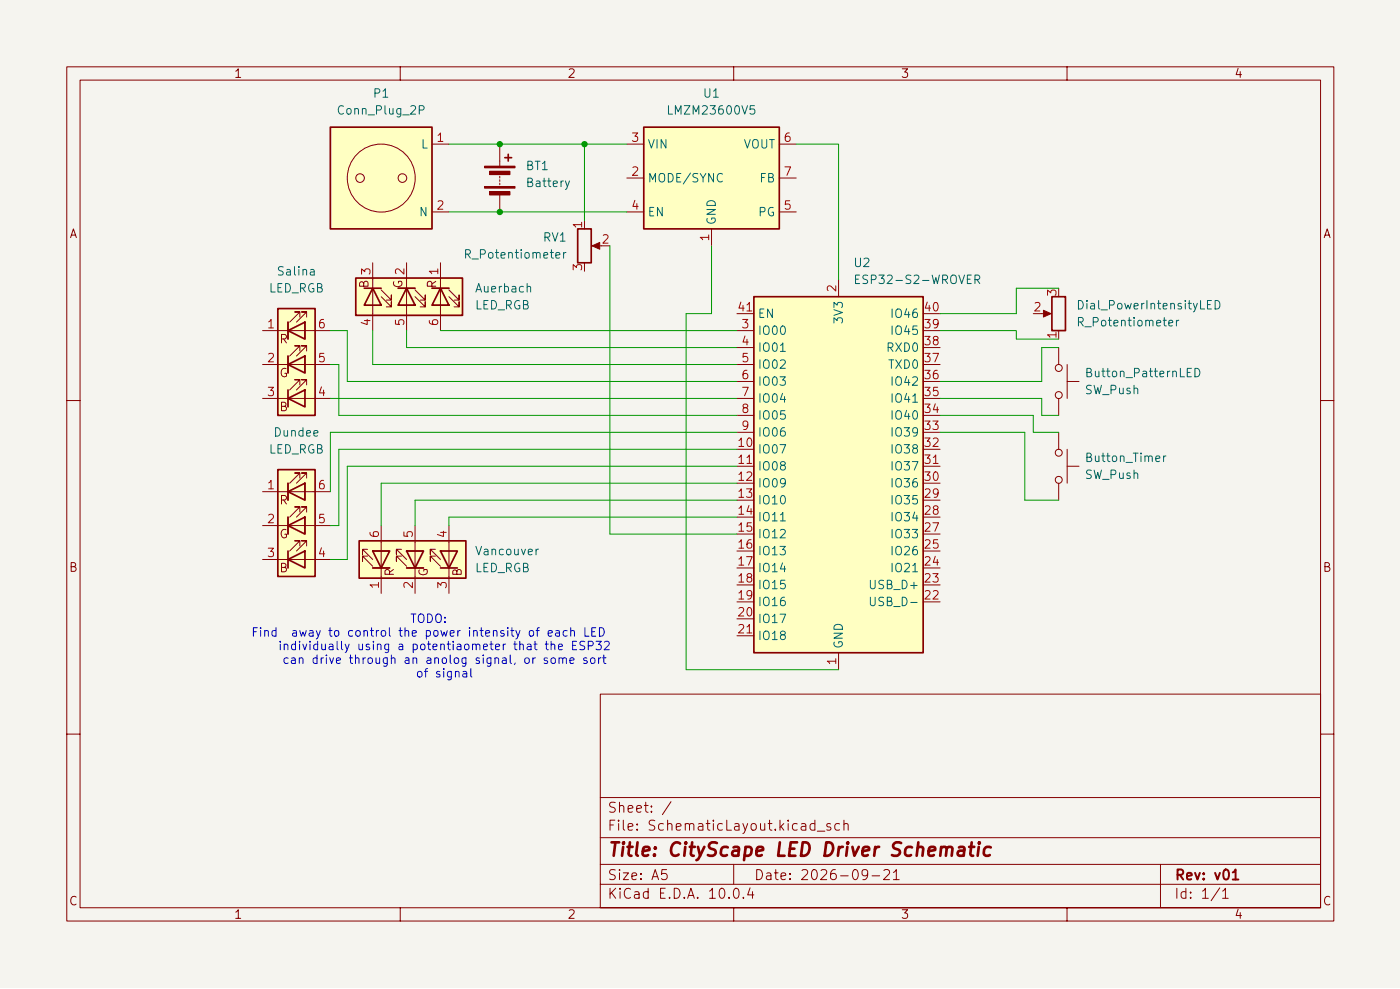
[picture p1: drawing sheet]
(kicad_sch
 (version 20260306)
 (generator "eeschema")
 (generator_version "10.0")
 (paper "A5")
 (title_block
  (title "CityScape LED Driver Schematic")
  (date "2026-09-21")
  (rev "v01"))
 (lib_symbols
  (symbol "Connector:Conn_Plug_2P" (exclude_from_sim no) (in_bom yes) (on_board yes)
   (in_pos_files yes)
   (duplicate_pin_numbers_are_jumpers no)
   (property "Reference" "P" (at -7.112 8.636 0) (show_name no) (do_not_autoplace no) (effects (font (size 1.27 1.27))))
   (property "Value" "Conn_Plug_2P" (at 0.254 -8.89 0) (show_name no) (do_not_autoplace no) (effects (font (size 1.27 1.27))))
   (property "Footprint" "" (at -4.572 -0.254 0) (show_name no) (do_not_autoplace no) (hide yes) (effects (font (size 1.27 1.27))))
   (property "Datasheet" "" (at 0 0 0) (show_name no) (do_not_autoplace no) (hide yes) (effects (font (size 1.27 1.27))))
   (property "Description" "2 Pins non-protected generic plug" (at 0 0 0) (show_name no) (do_not_autoplace no) (hide yes) (effects (font (size 1.27 1.27))))
   (symbol "Conn_Plug_2P_0_1"
    (circle (center 0 0) (radius 5.08) (stroke (width 0) (type default)) (fill (type none))))
   (symbol "Conn_Plug_2P_1_1"
    (rectangle (start -7.62 7.62) (end 7.62 -7.62) (stroke (width 0.254) (type default)) (fill (type background)))
    (circle (center -3.175 0) (radius 0.635) (stroke (width 0) (type default)) (fill (type none)))
    (circle (center 3.175 0) (radius 0.635) (stroke (width 0) (type default)) (fill (type none)))
    (pin power_in line (at 10.16 5.08 180) (length 2.54) (name "L" (effects (font (size 1.27 1.27)))) (number "1" (effects (font (size 1.27 1.27)))))
    (pin power_out line (at 10.16 -5.08 180) (length 2.54) (name "N" (effects (font (size 1.27 1.27)))) (number "2" (effects (font (size 1.27 1.27))))))
   (embedded_fonts no))
  (symbol "Converter_DCDC:LMZM23600V5" (exclude_from_sim no) (in_bom yes) (on_board yes)
   (in_pos_files yes)
   (duplicate_pin_numbers_are_jumpers no)
   (property "Reference" "U" (at -8.89 8.89 0) (show_name no) (do_not_autoplace no) (effects (font (size 1.27 1.27))))
   (property "Value" "LMZM23600V5" (at 6.35 8.89 0) (show_name no) (do_not_autoplace no) (effects (font (size 1.27 1.27))))
   (property "Footprint" "Package_LGA:Texas_SIL0010A_MicroSiP-10-1EP_3.8x3mm_P0.6mm_EP0.7x2.9mm_ThermalVias" (at 0 -21.59 0) (show_name no) (do_not_autoplace no) (hide yes) (effects (font (size 1.27 1.27))))
   (property "Datasheet" "http://www.ti.com/lit/ds/symlink/lmzm23600.pdf" (at 0 -19.05 0) (show_name no) (do_not_autoplace no) (hide yes) (effects (font (size 1.27 1.27))))
   (property "Description" "0.5A 5V Step-Down DC/DC Power Module in 3.8x3mm, MicroSIP-10" (at 0 0 0) (show_name no) (do_not_autoplace no) (hide yes) (effects (font (size 1.27 1.27))))
   (symbol "LMZM23600V5_0_1"
    (rectangle (start -10.16 7.62) (end 10.16 -7.62) (stroke (width 0.254) (type default)) (fill (type background))))
   (symbol "LMZM23600V5_1_1"
    (pin power_in line (at 0 -10.16 90) (length 2.54) (name "GND" (effects (font (size 1.27 1.27)))) (number "1" (effects (font (size 1.27 1.27)))))
    (pin input line (at -12.7 0 0) (length 2.54) (name "MODE/SYNC" (effects (font (size 1.27 1.27)))) (number "2" (effects (font (size 1.27 1.27)))))
    (pin power_in line (at -12.7 5.08 0) (length 2.54) (name "VIN" (effects (font (size 1.27 1.27)))) (number "3" (effects (font (size 1.27 1.27)))))
    (pin input line (at -12.7 -5.08 0) (length 2.54) (name "EN" (effects (font (size 1.27 1.27)))) (number "4" (effects (font (size 1.27 1.27)))))
    (pin open_collector line (at 12.7 -5.08 180) (length 2.54) (name "PG" (effects (font (size 1.27 1.27)))) (number "5" (effects (font (size 1.27 1.27)))))
    (pin power_out line (at 12.7 5.08 180) (length 2.54) (name "VOUT" (effects (font (size 1.27 1.27)))) (number "6" (effects (font (size 1.27 1.27)))))
    (pin input line (at 12.7 0 180) (length 2.54) (name "FB" (effects (font (size 1.27 1.27)))) (number "7" (effects (font (size 1.27 1.27)))))
    (pin no_connect line (at 5.08 -7.62 90) (length 2.54) (hide yes) (name "" (effects (font (size 1.27 1.27)))) (number "8" (effects (font (size 1.27 1.27)))))
    (pin no_connect line (at 2.54 -7.62 90) (length 2.54) (hide yes) (name "" (effects (font (size 1.27 1.27)))) (number "9" (effects (font (size 1.27 1.27)))))
    (pin no_connect line (at -2.54 -7.62 90) (length 2.54) (hide yes) (name "" (effects (font (size 1.27 1.27)))) (number "10" (effects (font (size 1.27 1.27)))))
    (pin passive line (at 0 -10.16 90) (length 2.54) (hide yes) (name "GND" (effects (font (size 1.27 1.27)))) (number "11" (effects (font (size 1.27 1.27))))))
   (embedded_fonts no))
  (symbol "Device:Battery"
   (pin_numbers (hide yes))
   (pin_names
    (offset 0) (hide yes)) (exclude_from_sim no) (in_bom yes) (on_board yes)
   (in_pos_files yes)
   (duplicate_pin_numbers_are_jumpers no)
   (property "Reference" "BT" (at 2.54 2.54 0) (show_name no) (do_not_autoplace no) (effects (font (size 1.27 1.27)) (justify left)))
   (property "Value" "Battery" (at 2.54 0 0) (show_name no) (do_not_autoplace no) (effects (font (size 1.27 1.27)) (justify left)))
   (property "Footprint" "" (at 0 1.524 90) (show_name no) (do_not_autoplace no) (hide yes) (effects (font (size 1.27 1.27))))
   (property "Datasheet" "" (at 0 1.524 90) (show_name no) (do_not_autoplace no) (hide yes) (effects (font (size 1.27 1.27))))
   (property "Description" "Multiple-cell battery" (at 0 0 0) (show_name no) (do_not_autoplace no) (hide yes) (effects (font (size 1.27 1.27))))
   (property "Sim.Device" "V" (at 0 0 0) (show_name no) (do_not_autoplace no) (hide yes) (effects (font (size 1.27 1.27))))
   (property "Sim.Type" "DC" (at 0 0 0) (show_name no) (do_not_autoplace no) (hide yes) (effects (font (size 1.27 1.27))))
   (property "Sim.Pins" "1=+ 2=-" (at 0 0 0) (show_name no) (do_not_autoplace no) (hide yes) (effects (font (size 1.27 1.27))))
   (symbol "Battery_0_1"
    (rectangle (start -2.286 1.778) (end 2.286 1.524) (stroke (width 0) (type default)) (fill (type outline)))
    (rectangle (start -2.286 -1.27) (end 2.286 -1.524) (stroke (width 0) (type default)) (fill (type outline)))
    (rectangle (start -1.524 1.016) (end 1.524 0.508) (stroke (width 0) (type default)) (fill (type outline)))
    (rectangle (start -1.524 -2.032) (end 1.524 -2.54) (stroke (width 0) (type default)) (fill (type outline)))
    (polyline (pts (xy 0 1.778) (xy 0 2.54)) (stroke (width 0) (type default)) (fill (type none)))
    (polyline (pts (xy 0 0) (xy 0 0.254)) (stroke (width 0) (type default)) (fill (type none)))
    (polyline (pts (xy 0 -0.508) (xy 0 -0.254)) (stroke (width 0) (type default)) (fill (type none)))
    (polyline (pts (xy 0 -1.016) (xy 0 -0.762)) (stroke (width 0) (type default)) (fill (type none)))
    (polyline (pts (xy 0.762 3.048) (xy 1.778 3.048)) (stroke (width 0.254) (type default)) (fill (type none)))
    (polyline (pts (xy 1.27 3.556) (xy 1.27 2.54)) (stroke (width 0.254) (type default)) (fill (type none))))
   (symbol "Battery_1_1"
    (pin passive line (at 0 5.08 270) (length 2.54) (name "+" (effects (font (size 1.27 1.27)))) (number "1" (effects (font (size 1.27 1.27)))))
    (pin passive line (at 0 -5.08 90) (length 2.54) (name "-" (effects (font (size 1.27 1.27)))) (number "2" (effects (font (size 1.27 1.27))))))
   (embedded_fonts no))
  (symbol "Device:LED_RGB"
   (pin_names
    (offset 0) (hide yes)) (exclude_from_sim no) (in_bom yes) (on_board yes)
   (in_pos_files yes)
   (duplicate_pin_numbers_are_jumpers no)
   (property "Reference" "D" (at 0 9.398 0) (show_name no) (do_not_autoplace no) (effects (font (size 1.27 1.27))))
   (property "Value" "LED_RGB" (at 0 -8.89 0) (show_name no) (do_not_autoplace no) (effects (font (size 1.27 1.27))))
   (property "Footprint" "" (at 0 -1.27 0) (show_name no) (do_not_autoplace no) (hide yes) (effects (font (size 1.27 1.27))))
   (property "Datasheet" "" (at 0 -1.27 0) (show_name no) (do_not_autoplace no) (hide yes) (effects (font (size 1.27 1.27))))
   (property "Description" "RGB LED, 6 pin package" (at 0 0 0) (show_name no) (do_not_autoplace no) (hide yes) (effects (font (size 1.27 1.27))))
   (symbol "LED_RGB_0_0"
    (text "R" (at -1.905 3.81 0) (effects (font (size 1.27 1.27))))
    (text "G" (at -1.905 -1.27 0) (effects (font (size 1.27 1.27))))
    (text "B" (at -1.905 -6.35 0) (effects (font (size 1.27 1.27)))))
   (symbol "LED_RGB_0_1"
    (polyline (pts (xy -1.27 6.35) (xy -1.27 3.81)) (stroke (width 0.254) (type default)) (fill (type none)))
    (polyline (pts (xy -1.27 6.35) (xy -1.27 3.81) (xy -1.27 3.81)) (stroke (width 0) (type default)) (fill (type none)))
    (polyline (pts (xy -1.27 5.08) (xy -2.54 5.08)) (stroke (width 0) (type default)) (fill (type none)))
    (polyline (pts (xy -1.27 5.08) (xy 1.27 5.08)) (stroke (width 0) (type default)) (fill (type none)))
    (polyline (pts (xy -1.27 1.27) (xy -1.27 -1.27)) (stroke (width 0.254) (type default)) (fill (type none)))
    (polyline (pts (xy -1.27 1.27) (xy -1.27 -1.27) (xy -1.27 -1.27)) (stroke (width 0) (type default)) (fill (type none)))
    (polyline (pts (xy -1.27 0) (xy -2.54 0)) (stroke (width 0) (type default)) (fill (type none)))
    (polyline (pts (xy -1.27 -3.81) (xy -1.27 -6.35)) (stroke (width 0.254) (type default)) (fill (type none)))
    (polyline (pts (xy -1.27 -5.08) (xy -2.54 -5.08)) (stroke (width 0) (type default)) (fill (type none)))
    (polyline (pts (xy -1.27 -5.08) (xy 1.27 -5.08)) (stroke (width 0) (type default)) (fill (type none)))
    (polyline (pts (xy -1.016 6.35) (xy 0.508 7.874) (xy -0.254 7.874) (xy 0.508 7.874) (xy 0.508 7.112)) (stroke (width 0) (type default)) (fill (type none)))
    (polyline (pts (xy -1.016 1.27) (xy 0.508 2.794) (xy -0.254 2.794) (xy 0.508 2.794) (xy 0.508 2.032)) (stroke (width 0) (type default)) (fill (type none)))
    (polyline (pts (xy -1.016 -3.81) (xy 0.508 -2.286) (xy -0.254 -2.286) (xy 0.508 -2.286) (xy 0.508 -3.048)) (stroke (width 0) (type default)) (fill (type none)))
    (polyline (pts (xy 0 6.35) (xy 1.524 7.874) (xy 0.762 7.874) (xy 1.524 7.874) (xy 1.524 7.112)) (stroke (width 0) (type default)) (fill (type none)))
    (polyline (pts (xy 0 1.27) (xy 1.524 2.794) (xy 0.762 2.794) (xy 1.524 2.794) (xy 1.524 2.032)) (stroke (width 0) (type default)) (fill (type none)))
    (polyline (pts (xy 0 -3.81) (xy 1.524 -2.286) (xy 0.762 -2.286) (xy 1.524 -2.286) (xy 1.524 -3.048)) (stroke (width 0) (type default)) (fill (type none)))
    (polyline (pts (xy 1.27 6.35) (xy 1.27 3.81) (xy -1.27 5.08) (xy 1.27 6.35)) (stroke (width 0.254) (type default)) (fill (type none)))
    (rectangle (start 1.27 6.35) (end 1.27 6.35) (stroke (width 0) (type default)) (fill (type none)))
    (polyline (pts (xy 1.27 5.08) (xy 2.54 5.08)) (stroke (width 0) (type default)) (fill (type none)))
    (rectangle (start 1.27 3.81) (end 1.27 6.35) (stroke (width 0) (type default)) (fill (type none)))
    (polyline (pts (xy 1.27 1.27) (xy 1.27 -1.27) (xy -1.27 0) (xy 1.27 1.27)) (stroke (width 0.254) (type default)) (fill (type none)))
    (rectangle (start 1.27 1.27) (end 1.27 1.27) (stroke (width 0) (type default)) (fill (type none)))
    (polyline (pts (xy 1.27 0) (xy -1.27 0)) (stroke (width 0) (type default)) (fill (type none)))
    (polyline (pts (xy 1.27 0) (xy 2.54 0)) (stroke (width 0) (type default)) (fill (type none)))
    (rectangle (start 1.27 -1.27) (end 1.27 1.27) (stroke (width 0) (type default)) (fill (type none)))
    (polyline (pts (xy 1.27 -3.81) (xy 1.27 -6.35) (xy -1.27 -5.08) (xy 1.27 -3.81)) (stroke (width 0.254) (type default)) (fill (type none)))
    (polyline (pts (xy 1.27 -5.08) (xy 2.54 -5.08)) (stroke (width 0) (type default)) (fill (type none)))
    (rectangle (start 2.794 8.382) (end -2.794 -7.62) (stroke (width 0.254) (type default)) (fill (type background))))
   (symbol "LED_RGB_1_1"
    (pin passive line (at -5.08 5.08 0) (length 2.54) (name "RK" (effects (font (size 1.27 1.27)))) (number "1" (effects (font (size 1.27 1.27)))))
    (pin passive line (at -5.08 0 0) (length 2.54) (name "GK" (effects (font (size 1.27 1.27)))) (number "2" (effects (font (size 1.27 1.27)))))
    (pin passive line (at -5.08 -5.08 0) (length 2.54) (name "BK" (effects (font (size 1.27 1.27)))) (number "3" (effects (font (size 1.27 1.27)))))
    (pin passive line (at 5.08 -5.08 180) (length 2.54) (name "BA" (effects (font (size 1.27 1.27)))) (number "4" (effects (font (size 1.27 1.27)))))
    (pin passive line (at 5.08 0 180) (length 2.54) (name "GA" (effects (font (size 1.27 1.27)))) (number "5" (effects (font (size 1.27 1.27)))))
    (pin passive line (at 5.08 5.08 180) (length 2.54) (name "RA" (effects (font (size 1.27 1.27)))) (number "6" (effects (font (size 1.27 1.27))))))
   (embedded_fonts no))
  (symbol "Device:R_Potentiometer"
   (pin_names
    (offset 1.016) (hide yes)) (exclude_from_sim no) (in_bom yes) (on_board yes)
   (in_pos_files yes)
   (duplicate_pin_numbers_are_jumpers no)
   (property "Reference" "RV" (at -4.445 0 90) (show_name no) (do_not_autoplace no) (effects (font (size 1.27 1.27))))
   (property "Value" "R_Potentiometer" (at -2.54 0 90) (show_name no) (do_not_autoplace no) (effects (font (size 1.27 1.27))))
   (property "Footprint" "" (at 0 0 0) (show_name no) (do_not_autoplace no) (hide yes) (effects (font (size 1.27 1.27))))
   (property "Datasheet" "" (at 0 0 0) (show_name no) (do_not_autoplace no) (hide yes) (effects (font (size 1.27 1.27))))
   (property "Description" "Potentiometer" (at 0 0 0) (show_name no) (do_not_autoplace no) (hide yes) (effects (font (size 1.27 1.27))))
   (property "Sim.Device" "R" (at 0 0 0) (show_name no) (do_not_autoplace no) (hide yes) (effects (font (size 1.27 1.27))))
   (property "Sim.Type" "POT" (at 0 0 0) (show_name no) (do_not_autoplace no) (hide yes) (effects (font (size 1.27 1.27))))
   (property "Sim.Pins" "1=r0 2=wiper 3=r1" (at 0 0 0) (show_name no) (do_not_autoplace no) (hide yes) (effects (font (size 1.27 1.27))))
   (symbol "R_Potentiometer_0_1"
    (rectangle (start 1.016 2.54) (end -1.016 -2.54) (stroke (width 0.254) (type default)) (fill (type none)))
    (polyline (pts (xy 1.143 0) (xy 2.286 0.508) (xy 2.286 -0.508) (xy 1.143 0)) (stroke (width 0) (type default)) (fill (type outline)))
    (polyline (pts (xy 2.54 0) (xy 1.524 0)) (stroke (width 0) (type default)) (fill (type none))))
   (symbol "R_Potentiometer_1_1"
    (pin passive line (at 0 3.81 270) (length 1.27) (name "1" (effects (font (size 1.27 1.27)))) (number "1" (effects (font (size 1.27 1.27)))))
    (pin passive line (at 3.81 0 180) (length 1.27) (name "2" (effects (font (size 1.27 1.27)))) (number "2" (effects (font (size 1.27 1.27)))))
    (pin passive line (at 0 -3.81 90) (length 1.27) (name "3" (effects (font (size 1.27 1.27)))) (number "3" (effects (font (size 1.27 1.27))))))
   (embedded_fonts no))
  (symbol "RF_Module:ESP32-S2-WROVER" (exclude_from_sim no) (in_bom yes) (on_board yes)
   (in_pos_files yes)
   (duplicate_pin_numbers_are_jumpers no)
   (property "Reference" "U" (at -12.7 29.21 0) (show_name no) (do_not_autoplace no) (effects (font (size 1.27 1.27)) (justify left)))
   (property "Value" "ESP32-S2-WROVER" (at 2.54 29.21 0) (show_name no) (do_not_autoplace no) (effects (font (size 1.27 1.27)) (justify left)))
   (property "Footprint" "RF_Module:ESP32-S2-WROVER" (at 19.05 -29.21 0) (show_name no) (do_not_autoplace no) (hide yes) (effects (font (size 1.27 1.27))))
   (property "Datasheet" "https://www.espressif.com/sites/default/files/documentation/esp32-s2-wroom_esp32-s2-wroom-i_datasheet_en.pdf" (at -7.62 -20.32 0) (show_name no) (do_not_autoplace no) (hide yes) (effects (font (size 1.27 1.27))))
   (property "Description" "RF Module, ESP32-D0WDQ6 SoC, Wi-Fi 802.11b/g/n, 32-bit, 2.7-3.6V, onboard antenna, SMD" (at 0 0 0) (show_name no) (do_not_autoplace no) (hide yes) (effects (font (size 1.27 1.27))))
   (symbol "ESP32-S2-WROVER_0_1"
    (rectangle (start -12.7 27.94) (end 12.7 -25.4) (stroke (width 0.254) (type default)) (fill (type background))))
   (symbol "ESP32-S2-WROVER_1_1"
    (pin power_in line (at 0 -27.94 90) (length 2.54) (name "GND" (effects (font (size 1.27 1.27)))) (number "1" (effects (font (size 1.27 1.27)))))
    (pin power_in line (at 0 30.48 270) (length 2.54) (name "3V3" (effects (font (size 1.27 1.27)))) (number "2" (effects (font (size 1.27 1.27)))))
    (pin bidirectional line (at -15.24 22.86 0) (length 2.54) (name "IO00" (effects (font (size 1.27 1.27)))) (number "3" (effects (font (size 1.27 1.27)))))
    (pin bidirectional line (at -15.24 20.32 0) (length 2.54) (name "IO01" (effects (font (size 1.27 1.27)))) (number "4" (effects (font (size 1.27 1.27)))))
    (pin bidirectional line (at -15.24 17.78 0) (length 2.54) (name "IO02" (effects (font (size 1.27 1.27)))) (number "5" (effects (font (size 1.27 1.27)))))
    (pin bidirectional line (at -15.24 15.24 0) (length 2.54) (name "IO03" (effects (font (size 1.27 1.27)))) (number "6" (effects (font (size 1.27 1.27)))))
    (pin bidirectional line (at -15.24 12.7 0) (length 2.54) (name "IO04" (effects (font (size 1.27 1.27)))) (number "7" (effects (font (size 1.27 1.27)))))
    (pin bidirectional line (at -15.24 10.16 0) (length 2.54) (name "IO05" (effects (font (size 1.27 1.27)))) (number "8" (effects (font (size 1.27 1.27)))))
    (pin bidirectional line (at -15.24 7.62 0) (length 2.54) (name "IO06" (effects (font (size 1.27 1.27)))) (number "9" (effects (font (size 1.27 1.27)))))
    (pin bidirectional line (at -15.24 5.08 0) (length 2.54) (name "IO07" (effects (font (size 1.27 1.27)))) (number "10" (effects (font (size 1.27 1.27)))))
    (pin bidirectional line (at -15.24 2.54 0) (length 2.54) (name "IO08" (effects (font (size 1.27 1.27)))) (number "11" (effects (font (size 1.27 1.27)))))
    (pin bidirectional line (at -15.24 0 0) (length 2.54) (name "IO09" (effects (font (size 1.27 1.27)))) (number "12" (effects (font (size 1.27 1.27)))))
    (pin bidirectional line (at -15.24 -2.54 0) (length 2.54) (name "IO10" (effects (font (size 1.27 1.27)))) (number "13" (effects (font (size 1.27 1.27)))))
    (pin bidirectional line (at -15.24 -5.08 0) (length 2.54) (name "IO11" (effects (font (size 1.27 1.27)))) (number "14" (effects (font (size 1.27 1.27)))))
    (pin bidirectional line (at -15.24 -7.62 0) (length 2.54) (name "IO12" (effects (font (size 1.27 1.27)))) (number "15" (effects (font (size 1.27 1.27)))))
    (pin bidirectional line (at -15.24 -10.16 0) (length 2.54) (name "IO13" (effects (font (size 1.27 1.27)))) (number "16" (effects (font (size 1.27 1.27)))))
    (pin bidirectional line (at -15.24 -12.7 0) (length 2.54) (name "IO14" (effects (font (size 1.27 1.27)))) (number "17" (effects (font (size 1.27 1.27)))))
    (pin bidirectional line (at -15.24 -15.24 0) (length 2.54) (name "IO15" (effects (font (size 1.27 1.27)))) (number "18" (effects (font (size 1.27 1.27)))))
    (pin bidirectional line (at -15.24 -17.78 0) (length 2.54) (name "IO16" (effects (font (size 1.27 1.27)))) (number "19" (effects (font (size 1.27 1.27)))))
    (pin bidirectional line (at -15.24 -20.32 0) (length 2.54) (name "IO17" (effects (font (size 1.27 1.27)))) (number "20" (effects (font (size 1.27 1.27)))))
    (pin bidirectional line (at -15.24 -22.86 0) (length 2.54) (name "IO18" (effects (font (size 1.27 1.27)))) (number "21" (effects (font (size 1.27 1.27)))))
    (pin bidirectional line (at 15.24 -17.78 180) (length 2.54) (name "USB_D-" (effects (font (size 1.27 1.27)))) (number "22" (effects (font (size 1.27 1.27)))))
    (pin bidirectional line (at 15.24 -15.24 180) (length 2.54) (name "USB_D+" (effects (font (size 1.27 1.27)))) (number "23" (effects (font (size 1.27 1.27)))))
    (pin bidirectional line (at 15.24 -12.7 180) (length 2.54) (name "IO21" (effects (font (size 1.27 1.27)))) (number "24" (effects (font (size 1.27 1.27)))))
    (pin bidirectional line (at 15.24 -10.16 180) (length 2.54) (name "IO26" (effects (font (size 1.27 1.27)))) (number "25" (effects (font (size 1.27 1.27)))))
    (pin passive line (at 0 -27.94 90) (length 2.54) (hide yes) (name "GND" (effects (font (size 1.27 1.27)))) (number "26" (effects (font (size 1.27 1.27)))))
    (pin bidirectional line (at 15.24 -7.62 180) (length 2.54) (name "IO33" (effects (font (size 1.27 1.27)))) (number "27" (effects (font (size 1.27 1.27)))))
    (pin bidirectional line (at 15.24 -5.08 180) (length 2.54) (name "IO34" (effects (font (size 1.27 1.27)))) (number "28" (effects (font (size 1.27 1.27)))))
    (pin bidirectional line (at 15.24 -2.54 180) (length 2.54) (name "IO35" (effects (font (size 1.27 1.27)))) (number "29" (effects (font (size 1.27 1.27)))))
    (pin bidirectional line (at 15.24 0 180) (length 2.54) (name "IO36" (effects (font (size 1.27 1.27)))) (number "30" (effects (font (size 1.27 1.27)))))
    (pin bidirectional line (at 15.24 2.54 180) (length 2.54) (name "IO37" (effects (font (size 1.27 1.27)))) (number "31" (effects (font (size 1.27 1.27)))))
    (pin bidirectional line (at 15.24 5.08 180) (length 2.54) (name "IO38" (effects (font (size 1.27 1.27)))) (number "32" (effects (font (size 1.27 1.27)))))
    (pin bidirectional line (at 15.24 7.62 180) (length 2.54) (name "IO39" (effects (font (size 1.27 1.27)))) (number "33" (effects (font (size 1.27 1.27)))))
    (pin bidirectional line (at 15.24 10.16 180) (length 2.54) (name "IO40" (effects (font (size 1.27 1.27)))) (number "34" (effects (font (size 1.27 1.27)))))
    (pin bidirectional line (at 15.24 12.7 180) (length 2.54) (name "IO41" (effects (font (size 1.27 1.27)))) (number "35" (effects (font (size 1.27 1.27)))))
    (pin bidirectional line (at 15.24 15.24 180) (length 2.54) (name "IO42" (effects (font (size 1.27 1.27)))) (number "36" (effects (font (size 1.27 1.27)))))
    (pin bidirectional line (at 15.24 17.78 180) (length 2.54) (name "TXD0" (effects (font (size 1.27 1.27)))) (number "37" (effects (font (size 1.27 1.27)))))
    (pin bidirectional line (at 15.24 20.32 180) (length 2.54) (name "RXD0" (effects (font (size 1.27 1.27)))) (number "38" (effects (font (size 1.27 1.27)))))
    (pin bidirectional line (at 15.24 22.86 180) (length 2.54) (name "IO45" (effects (font (size 1.27 1.27)))) (number "39" (effects (font (size 1.27 1.27)))))
    (pin input line (at 15.24 25.4 180) (length 2.54) (name "IO46" (effects (font (size 1.27 1.27)))) (number "40" (effects (font (size 1.27 1.27)))))
    (pin input line (at -15.24 25.4 0) (length 2.54) (name "EN" (effects (font (size 1.27 1.27)))) (number "41" (effects (font (size 1.27 1.27)))))
    (pin passive line (at 0 -27.94 90) (length 2.54) (hide yes) (name "GND" (effects (font (size 1.27 1.27)))) (number "42" (effects (font (size 1.27 1.27)))))
    (pin passive line (at 0 -27.94 90) (length 2.54) (hide yes) (name "GND" (effects (font (size 1.27 1.27)))) (number "43" (effects (font (size 1.27 1.27))))))
   (embedded_fonts no))
  (symbol "Switch:SW_Push"
   (pin_numbers (hide yes))
   (pin_names
    (offset 1.016) (hide yes)) (exclude_from_sim no) (in_bom yes) (on_board yes)
   (in_pos_files yes)
   (duplicate_pin_numbers_are_jumpers no)
   (property "Reference" "SW" (at 1.27 2.54 0) (show_name no) (do_not_autoplace no) (effects (font (size 1.27 1.27)) (justify left)))
   (property "Value" "SW_Push" (at 0 -1.524 0) (show_name no) (do_not_autoplace no) (effects (font (size 1.27 1.27))))
   (property "Footprint" "" (at 0 5.08 0) (show_name no) (do_not_autoplace no) (hide yes) (effects (font (size 1.27 1.27))))
   (property "Datasheet" "" (at 0 5.08 0) (show_name no) (do_not_autoplace no) (hide yes) (effects (font (size 1.27 1.27))))
   (property "Description" "Push button switch, generic, two pins" (at 0 0 0) (show_name no) (do_not_autoplace no) (hide yes) (effects (font (size 1.27 1.27))))
   (symbol "SW_Push_0_1"
    (circle (center -2.032 0) (radius 0.508) (stroke (width 0) (type default)) (fill (type none)))
    (polyline (pts (xy 0 1.27) (xy 0 3.048)) (stroke (width 0) (type default)) (fill (type none)))
    (circle (center 2.032 0) (radius 0.508) (stroke (width 0) (type default)) (fill (type none)))
    (polyline (pts (xy 2.54 1.27) (xy -2.54 1.27)) (stroke (width 0) (type default)) (fill (type none)))
    (pin passive line (at -5.08 0 0) (length 2.54) (name "1" (effects (font (size 1.27 1.27)))) (number "1" (effects (font (size 1.27 1.27)))))
    (pin passive line (at 5.08 0 180) (length 2.54) (name "2" (effects (font (size 1.27 1.27)))) (number "2" (effects (font (size 1.27 1.27))))))
   (embedded_fonts no)))
 (text "TODO:\nFind  away to control the power intensity of each LED\n	individually using a potentiaometer that the ESP32\n	can drive through an anolog signal, or some sort\n	of signal"
  (exclude_from_sim no)
  (at 64.262 97.028 0)
  (effects (font (size 1.27 1.27))))
 (junction
  (at 74.93 31.75)
  (diameter 0)
  (color 0 0 0 0))
 (junction
  (at 74.93 21.59)
  (diameter 0)
  (color 0 0 0 0))
 (junction
  (at 87.63 21.59)
  (diameter 0)
  (color 0 0 0 0))
 (wire
  (pts (xy 158.75 74.93) (xy 153.67 74.93))
  (stroke (width 0) (type default)))
 (wire
  (pts (xy 57.15 72.39) (xy 110.49 72.39))
  (stroke (width 0) (type default)))
 (wire
  (pts (xy 52.07 83.82) (xy 49.53 83.82))
  (stroke (width 0) (type default)))
 (wire
  (pts (xy 67.31 77.47) (xy 67.31 78.74))
  (stroke (width 0) (type default)))
 (wire
  (pts (xy 153.67 64.77) (xy 140.97 64.77))
  (stroke (width 0) (type default)))
 (wire
  (pts (xy 125.73 21.59) (xy 125.73 41.91))
  (stroke (width 0) (type default)))
 (wire
  (pts (xy 153.67 74.93) (xy 153.67 64.77))
  (stroke (width 0) (type default)))
 (wire
  (pts (xy 49.53 59.69) (xy 110.49 59.69))
  (stroke (width 0) (type default)))
 (wire
  (pts (xy 156.21 52.07) (xy 158.75 52.07))
  (stroke (width 0) (type default)))
 (wire
  (pts (xy 50.8 78.74) (xy 50.8 67.31))
  (stroke (width 0) (type default)))
 (wire
  (pts (xy 49.53 64.77) (xy 49.53 73.66))
  (stroke (width 0) (type default)))
 (wire
  (pts (xy 60.96 52.07) (xy 60.96 49.53))
  (stroke (width 0) (type default)))
 (wire
  (pts (xy 156.21 57.15) (xy 156.21 52.07))
  (stroke (width 0) (type default)))
 (wire
  (pts (xy 50.8 67.31) (xy 110.49 67.31))
  (stroke (width 0) (type default)))
 (wire
  (pts (xy 49.53 78.74) (xy 50.8 78.74))
  (stroke (width 0) (type default)))
 (wire
  (pts (xy 52.07 49.53) (xy 49.53 49.53))
  (stroke (width 0) (type default)))
 (wire
  (pts (xy 87.63 21.59) (xy 87.63 33.02))
  (stroke (width 0) (type default)))
 (wire
  (pts (xy 67.31 77.47) (xy 110.49 77.47))
  (stroke (width 0) (type default)))
 (wire
  (pts (xy 154.94 62.23) (xy 154.94 64.77))
  (stroke (width 0) (type default)))
 (wire
  (pts (xy 152.4 50.8) (xy 158.75 50.8))
  (stroke (width 0) (type default)))
 (wire
  (pts (xy 106.68 36.83) (xy 106.68 46.99))
  (stroke (width 0) (type default)))
 (wire
  (pts (xy 62.23 74.93) (xy 110.49 74.93))
  (stroke (width 0) (type default)))
 (wire
  (pts (xy 152.4 49.53) (xy 152.4 50.8))
  (stroke (width 0) (type default)))
 (wire
  (pts (xy 52.07 69.85) (xy 52.07 83.82))
  (stroke (width 0) (type default)))
 (wire
  (pts (xy 49.53 54.61) (xy 50.8 54.61))
  (stroke (width 0) (type default)))
 (wire
  (pts (xy 152.4 43.18) (xy 158.75 43.18))
  (stroke (width 0) (type default)))
 (wire
  (pts (xy 156.21 59.69) (xy 140.97 59.69))
  (stroke (width 0) (type default)))
 (wire
  (pts (xy 106.68 46.99) (xy 102.87 46.99))
  (stroke (width 0) (type default)))
 (wire
  (pts (xy 49.53 64.77) (xy 110.49 64.77))
  (stroke (width 0) (type default)))
 (wire
  (pts (xy 119.38 21.59) (xy 125.73 21.59))
  (stroke (width 0) (type default)))
 (wire
  (pts (xy 102.87 46.99) (xy 102.87 100.33))
  (stroke (width 0) (type default)))
 (wire
  (pts (xy 140.97 46.99) (xy 152.4 46.99))
  (stroke (width 0) (type default)))
 (wire
  (pts (xy 52.07 57.15) (xy 52.07 49.53))
  (stroke (width 0) (type default)))
 (wire
  (pts (xy 50.8 54.61) (xy 50.8 62.23))
  (stroke (width 0) (type default)))
 (wire
  (pts (xy 154.94 64.77) (xy 158.75 64.77))
  (stroke (width 0) (type default)))
 (wire
  (pts (xy 55.88 49.53) (xy 55.88 54.61))
  (stroke (width 0) (type default)))
 (wire
  (pts (xy 62.23 74.93) (xy 62.23 78.74))
  (stroke (width 0) (type default)))
 (wire
  (pts (xy 152.4 46.99) (xy 152.4 43.18))
  (stroke (width 0) (type default)))
 (wire
  (pts (xy 87.63 21.59) (xy 93.98 21.59))
  (stroke (width 0) (type default)))
 (wire
  (pts (xy 140.97 49.53) (xy 152.4 49.53))
  (stroke (width 0) (type default)))
 (wire
  (pts (xy 66.04 49.53) (xy 110.49 49.53))
  (stroke (width 0) (type default)))
 (wire
  (pts (xy 140.97 62.23) (xy 154.94 62.23))
  (stroke (width 0) (type default)))
 (wire
  (pts (xy 74.93 31.75) (xy 93.98 31.75))
  (stroke (width 0) (type default)))
 (wire
  (pts (xy 74.93 21.59) (xy 87.63 21.59))
  (stroke (width 0) (type default)))
 (wire
  (pts (xy 102.87 100.33) (xy 125.73 100.33))
  (stroke (width 0) (type default)))
 (wire
  (pts (xy 52.07 57.15) (xy 110.49 57.15))
  (stroke (width 0) (type default)))
 (wire
  (pts (xy 91.44 80.01) (xy 91.44 36.83))
  (stroke (width 0) (type default)))
 (wire
  (pts (xy 52.07 69.85) (xy 110.49 69.85))
  (stroke (width 0) (type default)))
 (wire
  (pts (xy 156.21 62.23) (xy 156.21 59.69))
  (stroke (width 0) (type default)))
 (wire
  (pts (xy 57.15 78.74) (xy 57.15 72.39))
  (stroke (width 0) (type default)))
 (wire
  (pts (xy 60.96 52.07) (xy 110.49 52.07))
  (stroke (width 0) (type default)))
 (wire
  (pts (xy 158.75 62.23) (xy 156.21 62.23))
  (stroke (width 0) (type default)))
 (wire
  (pts (xy 55.88 54.61) (xy 110.49 54.61))
  (stroke (width 0) (type default)))
 (wire
  (pts (xy 67.31 31.75) (xy 74.93 31.75))
  (stroke (width 0) (type default)))
 (wire
  (pts (xy 50.8 62.23) (xy 110.49 62.23))
  (stroke (width 0) (type default)))
 (wire
  (pts (xy 67.31 21.59) (xy 74.93 21.59))
  (stroke (width 0) (type default)))
 (wire
  (pts (xy 110.49 80.01) (xy 91.44 80.01))
  (stroke (width 0) (type default)))
 (wire
  (pts (xy 140.97 57.15) (xy 156.21 57.15))
  (stroke (width 0) (type default)))
 (symbol
  (lib_id "Device:R_Potentiometer")
  (at 87.63 36.83 0)
  (unit 1)
  (body_style 1)
  (exclude_from_sim no)
  (in_bom yes)
  (on_board yes)
  (in_pos_files yes)
  (dnp no)
  (fields_autoplaced yes)
  (property "Reference" "RV1" (at 85.09 35.5599 0) (show_name no) (do_not_autoplace no) (effects (font (size 1.27 1.27)) (justify right)))
  (property "Value" "R_Potentiometer" (at 85.09 38.0999 0) (show_name no) (do_not_autoplace no) (effects (font (size 1.27 1.27)) (justify right)))
  (property "Footprint" "" (at 87.63 36.83 0) (hide yes) (show_name no) (do_not_autoplace no) (effects (font (size 1.27 1.27))))
  (property "Datasheet" "" (at 87.63 36.83 0) (hide yes) (show_name no) (do_not_autoplace no) (effects (font (size 1.27 1.27))))
  (property "Description" "Potentiometer" (at 87.63 36.83 0) (hide yes) (show_name no) (do_not_autoplace no) (effects (font (size 1.27 1.27))))
  (property "Sim.Device" "R" (at 87.63 36.83 0) (hide yes) (show_name no) (do_not_autoplace no) (effects (font (size 1.27 1.27))))
  (property "Sim.Type" "POT" (at 87.63 36.83 0) (hide yes) (show_name no) (do_not_autoplace no) (effects (font (size 1.27 1.27))))
  (property "Sim.Pins" "1=r0 2=wiper 3=r1" (at 87.63 36.83 0) (hide yes) (show_name no) (do_not_autoplace no) (effects (font (size 1.27 1.27))))
  (pin "1")
  (pin "2")
  (pin "3"))
 (symbol
  (lib_id "Device:LED_RGB")
  (at 62.23 83.82 90)
  (unit 1)
  (body_style 1)
  (exclude_from_sim no)
  (in_bom yes)
  (on_board yes)
  (in_pos_files yes)
  (dnp no)
  (fields_autoplaced yes)
  (property "Reference" "Vancouver" (at 71.12 82.5499 90) (show_name no) (do_not_autoplace no) (effects (font (size 1.27 1.27)) (justify right)))
  (property "Value" "LED_RGB" (at 71.12 85.0899 90) (show_name no) (do_not_autoplace no) (effects (font (size 1.27 1.27)) (justify right)))
  (property "Footprint" "" (at 63.5 83.82 0) (hide yes) (show_name no) (do_not_autoplace no) (effects (font (size 1.27 1.27))))
  (property "Datasheet" "" (at 63.5 83.82 0) (hide yes) (show_name no) (do_not_autoplace no) (effects (font (size 1.27 1.27))))
  (property "Description" "RGB LED, 6 pin package" (at 62.23 83.82 0) (hide yes) (show_name no) (do_not_autoplace no) (effects (font (size 1.27 1.27))))
  (pin "3")
  (pin "6")
  (pin "1")
  (pin "2")
  (pin "4")
  (pin "5"))
 (symbol
  (lib_id "RF_Module:ESP32-S2-WROVER")
  (at 125.73 72.39 0)
  (unit 1)
  (body_style 1)
  (exclude_from_sim no)
  (in_bom yes)
  (on_board yes)
  (in_pos_files yes)
  (dnp no)
  (fields_autoplaced yes)
  (property "Reference" "U2" (at 127.8733 39.37 0) (show_name no) (do_not_autoplace no) (effects (font (size 1.27 1.27)) (justify left)))
  (property "Value" "ESP32-S2-WROVER" (at 127.8733 41.91 0) (show_name no) (do_not_autoplace no) (effects (font (size 1.27 1.27)) (justify left)))
  (property "Footprint" "RF_Module:ESP32-S2-WROVER" (at 144.78 101.6 0) (hide yes) (show_name no) (do_not_autoplace no) (effects (font (size 1.27 1.27))))
  (property "Datasheet" "https://www.espressif.com/sites/default/files/documentation/esp32-s2-wroom_esp32-s2-wroom-i_datasheet_en.pdf" (at 118.11 92.71 0) (hide yes) (show_name no) (do_not_autoplace no) (effects (font (size 1.27 1.27))))
  (property "Description" "RF Module, ESP32-D0WDQ6 SoC, Wi-Fi 802.11b/g/n, 32-bit, 2.7-3.6V, onboard antenna, SMD" (at 125.73 72.39 0) (hide yes) (show_name no) (do_not_autoplace no) (effects (font (size 1.27 1.27))))
  (pin "21")
  (pin "3")
  (pin "17")
  (pin "19")
  (pin "1")
  (pin "28")
  (pin "7")
  (pin "24")
  (pin "31")
  (pin "4")
  (pin "16")
  (pin "2")
  (pin "13")
  (pin "15")
  (pin "5")
  (pin "10")
  (pin "9")
  (pin "6")
  (pin "8")
  (pin "11")
  (pin "12")
  (pin "14")
  (pin "18")
  (pin "20")
  (pin "23")
  (pin "25")
  (pin "22")
  (pin "26")
  (pin "27")
  (pin "29")
  (pin "30")
  (pin "42")
  (pin "35")
  (pin "37")
  (pin "40")
  (pin "34")
  (pin "38")
  (pin "33")
  (pin "39")
  (pin "32")
  (pin "41")
  (pin "36")
  (pin "43"))
 (symbol
  (lib_id "Device:R_Potentiometer")
  (at 158.75 46.99 180)
  (unit 1)
  (body_style 1)
  (exclude_from_sim no)
  (in_bom yes)
  (on_board yes)
  (in_pos_files yes)
  (dnp no)
  (fields_autoplaced yes)
  (property "Reference" "Dial_PowerIntensityLED" (at 161.29 45.7199 0) (show_name no) (do_not_autoplace no) (effects (font (size 1.27 1.27)) (justify right)))
  (property "Value" "R_Potentiometer" (at 161.29 48.2599 0) (show_name no) (do_not_autoplace no) (effects (font (size 1.27 1.27)) (justify right)))
  (property "Footprint" "" (at 158.75 46.99 0) (hide yes) (show_name no) (do_not_autoplace no) (effects (font (size 1.27 1.27))))
  (property "Datasheet" "" (at 158.75 46.99 0) (hide yes) (show_name no) (do_not_autoplace no) (effects (font (size 1.27 1.27))))
  (property "Description" "Potentiometer" (at 158.75 46.99 0) (hide yes) (show_name no) (do_not_autoplace no) (effects (font (size 1.27 1.27))))
  (property "Sim.Device" "R" (at 158.75 46.99 0) (hide yes) (show_name no) (do_not_autoplace no) (effects (font (size 1.27 1.27))))
  (property "Sim.Type" "POT" (at 158.75 46.99 0) (hide yes) (show_name no) (do_not_autoplace no) (effects (font (size 1.27 1.27))))
  (property "Sim.Pins" "1=r0 2=wiper 3=r1" (at 158.75 46.99 0) (hide yes) (show_name no) (do_not_autoplace no) (effects (font (size 1.27 1.27))))
  (pin "1")
  (pin "2")
  (pin "3"))
 (symbol
  (lib_id "Switch:SW_Push")
  (at 158.75 57.15 270)
  (unit 1)
  (body_style 1)
  (exclude_from_sim no)
  (in_bom yes)
  (on_board yes)
  (in_pos_files yes)
  (dnp no)
  (fields_autoplaced yes)
  (property "Reference" "Button_PatternLED" (at 162.56 55.8799 90) (show_name no) (do_not_autoplace no) (effects (font (size 1.27 1.27)) (justify left)))
  (property "Value" "SW_Push" (at 162.56 58.4199 90) (show_name no) (do_not_autoplace no) (effects (font (size 1.27 1.27)) (justify left)))
  (property "Footprint" "" (at 163.83 57.15 0) (hide yes) (show_name no) (do_not_autoplace no) (effects (font (size 1.27 1.27))))
  (property "Datasheet" "" (at 163.83 57.15 0) (hide yes) (show_name no) (do_not_autoplace no) (effects (font (size 1.27 1.27))))
  (property "Description" "Push button switch, generic, two pins" (at 158.75 57.15 0) (hide yes) (show_name no) (do_not_autoplace no) (effects (font (size 1.27 1.27))))
  (pin "2")
  (pin "1"))
 (symbol
  (lib_id "Converter_DCDC:LMZM23600V5")
  (at 106.68 26.67 0)
  (unit 1)
  (body_style 1)
  (exclude_from_sim no)
  (in_bom yes)
  (on_board yes)
  (in_pos_files yes)
  (dnp no)
  (fields_autoplaced yes)
  (property "Reference" "U1" (at 106.68 13.97 0) (show_name no) (do_not_autoplace no) (effects (font (size 1.27 1.27))))
  (property "Value" "LMZM23600V5" (at 106.68 16.51 0) (show_name no) (do_not_autoplace no) (effects (font (size 1.27 1.27))))
  (property "Footprint" "Package_LGA:Texas_SIL0010A_MicroSiP-10-1EP_3.8x3mm_P0.6mm_EP0.7x2.9mm_ThermalVias" (at 106.68 48.26 0) (hide yes) (show_name no) (do_not_autoplace no) (effects (font (size 1.27 1.27))))
  (property "Datasheet" "http://www.ti.com/lit/ds/symlink/lmzm23600.pdf" (at 106.68 45.72 0) (hide yes) (show_name no) (do_not_autoplace no) (effects (font (size 1.27 1.27))))
  (property "Description" "0.5A 5V Step-Down DC/DC Power Module in 3.8x3mm, MicroSIP-10" (at 106.68 26.67 0) (hide yes) (show_name no) (do_not_autoplace no) (effects (font (size 1.27 1.27))))
  (pin "11")
  (pin "2")
  (pin "6")
  (pin "8")
  (pin "10")
  (pin "3")
  (pin "5")
  (pin "1")
  (pin "4")
  (pin "9")
  (pin "7"))
 (symbol
  (lib_id "Connector:Conn_Plug_2P")
  (at 57.15 26.67 0)
  (unit 1)
  (body_style 1)
  (exclude_from_sim no)
  (in_bom yes)
  (on_board yes)
  (in_pos_files yes)
  (dnp no)
  (fields_autoplaced yes)
  (property "Reference" "P1" (at 57.15 13.97 0) (show_name no) (do_not_autoplace no) (effects (font (size 1.27 1.27))))
  (property "Value" "Conn_Plug_2P" (at 57.15 16.51 0) (show_name no) (do_not_autoplace no) (effects (font (size 1.27 1.27))))
  (property "Footprint" "" (at 52.578 26.924 0) (hide yes) (show_name no) (do_not_autoplace no) (effects (font (size 1.27 1.27))))
  (property "Datasheet" "" (at 57.15 26.67 0) (hide yes) (show_name no) (do_not_autoplace no) (effects (font (size 1.27 1.27))))
  (property "Description" "2 Pins non-protected generic plug" (at 57.15 26.67 0) (hide yes) (show_name no) (do_not_autoplace no) (effects (font (size 1.27 1.27))))
  (pin "2")
  (pin "1"))
 (symbol
  (lib_id "Device:Battery")
  (at 74.93 26.67 0)
  (unit 1)
  (body_style 1)
  (exclude_from_sim no)
  (in_bom yes)
  (on_board yes)
  (in_pos_files yes)
  (dnp no)
  (fields_autoplaced yes)
  (property "Reference" "BT1" (at 78.74 24.8284 0) (show_name no) (do_not_autoplace no) (effects (font (size 1.27 1.27)) (justify left)))
  (property "Value" "Battery" (at 78.74 27.3684 0) (show_name no) (do_not_autoplace no) (effects (font (size 1.27 1.27)) (justify left)))
  (property "Footprint" "" (at 74.93 25.146 90) (hide yes) (show_name no) (do_not_autoplace no) (effects (font (size 1.27 1.27))))
  (property "Datasheet" "" (at 74.93 25.146 90) (hide yes) (show_name no) (do_not_autoplace no) (effects (font (size 1.27 1.27))))
  (property "Description" "Multiple-cell battery" (at 74.93 26.67 0) (hide yes) (show_name no) (do_not_autoplace no) (effects (font (size 1.27 1.27))))
  (property "Sim.Device" "V" (at 74.93 26.67 0) (hide yes) (show_name no) (do_not_autoplace no) (effects (font (size 1.27 1.27))))
  (property "Sim.Type" "DC" (at 74.93 26.67 0) (hide yes) (show_name no) (do_not_autoplace no) (effects (font (size 1.27 1.27))))
  (property "Sim.Pins" "1=+ 2=-" (at 74.93 26.67 0) (hide yes) (show_name no) (do_not_autoplace no) (effects (font (size 1.27 1.27))))
  (pin "1")
  (pin "2"))
 (symbol
  (lib_id "Device:LED_RGB")
  (at 60.96 44.45 270)
  (unit 1)
  (body_style 1)
  (exclude_from_sim no)
  (in_bom yes)
  (on_board yes)
  (in_pos_files yes)
  (dnp no)
  (fields_autoplaced yes)
  (property "Reference" "Auerbach" (at 71.12 43.1799 90) (show_name no) (do_not_autoplace no) (effects (font (size 1.27 1.27)) (justify left)))
  (property "Value" "LED_RGB" (at 71.12 45.7199 90) (show_name no) (do_not_autoplace no) (effects (font (size 1.27 1.27)) (justify left)))
  (property "Footprint" "" (at 59.69 44.45 0) (hide yes) (show_name no) (do_not_autoplace no) (effects (font (size 1.27 1.27))))
  (property "Datasheet" "" (at 59.69 44.45 0) (hide yes) (show_name no) (do_not_autoplace no) (effects (font (size 1.27 1.27))))
  (property "Description" "RGB LED, 6 pin package" (at 60.96 44.45 0) (hide yes) (show_name no) (do_not_autoplace no) (effects (font (size 1.27 1.27))))
  (pin "3")
  (pin "6")
  (pin "1")
  (pin "2")
  (pin "4")
  (pin "5"))
 (symbol
  (lib_id "Switch:SW_Push")
  (at 158.75 69.85 270)
  (unit 1)
  (body_style 1)
  (exclude_from_sim no)
  (in_bom yes)
  (on_board yes)
  (in_pos_files yes)
  (dnp no)
  (fields_autoplaced yes)
  (property "Reference" "Button_Timer" (at 162.56 68.5799 90) (show_name no) (do_not_autoplace no) (effects (font (size 1.27 1.27)) (justify left)))
  (property "Value" "SW_Push" (at 162.56 71.1199 90) (show_name no) (do_not_autoplace no) (effects (font (size 1.27 1.27)) (justify left)))
  (property "Footprint" "" (at 163.83 69.85 0) (hide yes) (show_name no) (do_not_autoplace no) (effects (font (size 1.27 1.27))))
  (property "Datasheet" "" (at 163.83 69.85 0) (hide yes) (show_name no) (do_not_autoplace no) (effects (font (size 1.27 1.27))))
  (property "Description" "Push button switch, generic, two pins" (at 158.75 69.85 0) (hide yes) (show_name no) (do_not_autoplace no) (effects (font (size 1.27 1.27))))
  (pin "2")
  (pin "1"))
 (symbol
  (lib_id "Device:LED_RGB")
  (at 44.45 54.61 0)
  (unit 1)
  (body_style 1)
  (exclude_from_sim no)
  (in_bom yes)
  (on_board yes)
  (in_pos_files yes)
  (dnp no)
  (fields_autoplaced yes)
  (property "Reference" "Salina" (at 44.45 40.64 0) (show_name no) (do_not_autoplace no) (effects (font (size 1.27 1.27))))
  (property "Value" "LED_RGB" (at 44.45 43.18 0) (show_name no) (do_not_autoplace no) (effects (font (size 1.27 1.27))))
  (property "Footprint" "" (at 44.45 55.88 0) (hide yes) (show_name no) (do_not_autoplace no) (effects (font (size 1.27 1.27))))
  (property "Datasheet" "" (at 44.45 55.88 0) (hide yes) (show_name no) (do_not_autoplace no) (effects (font (size 1.27 1.27))))
  (property "Description" "RGB LED, 6 pin package" (at 44.45 54.61 0) (hide yes) (show_name no) (do_not_autoplace no) (effects (font (size 1.27 1.27))))
  (pin "3")
  (pin "6")
  (pin "1")
  (pin "2")
  (pin "4")
  (pin "5"))
 (symbol
  (lib_id "Device:LED_RGB")
  (at 44.45 78.74 0)
  (unit 1)
  (body_style 1)
  (exclude_from_sim no)
  (in_bom yes)
  (on_board yes)
  (in_pos_files yes)
  (dnp no)
  (fields_autoplaced yes)
  (property "Reference" "Dundee" (at 44.45 64.77 0) (show_name no) (do_not_autoplace no) (effects (font (size 1.27 1.27))))
  (property "Value" "LED_RGB" (at 44.45 67.31 0) (show_name no) (do_not_autoplace no) (effects (font (size 1.27 1.27))))
  (property "Footprint" "" (at 44.45 80.01 0) (hide yes) (show_name no) (do_not_autoplace no) (effects (font (size 1.27 1.27))))
  (property "Datasheet" "" (at 44.45 80.01 0) (hide yes) (show_name no) (do_not_autoplace no) (effects (font (size 1.27 1.27))))
  (property "Description" "RGB LED, 6 pin package" (at 44.45 78.74 0) (hide yes) (show_name no) (do_not_autoplace no) (effects (font (size 1.27 1.27))))
  (pin "3")
  (pin "6")
  (pin "1")
  (pin "2")
  (pin "4")
  (pin "5"))
 (sheet_instances
  (path ""
   (page "1")))
 (embedded_fonts no))
